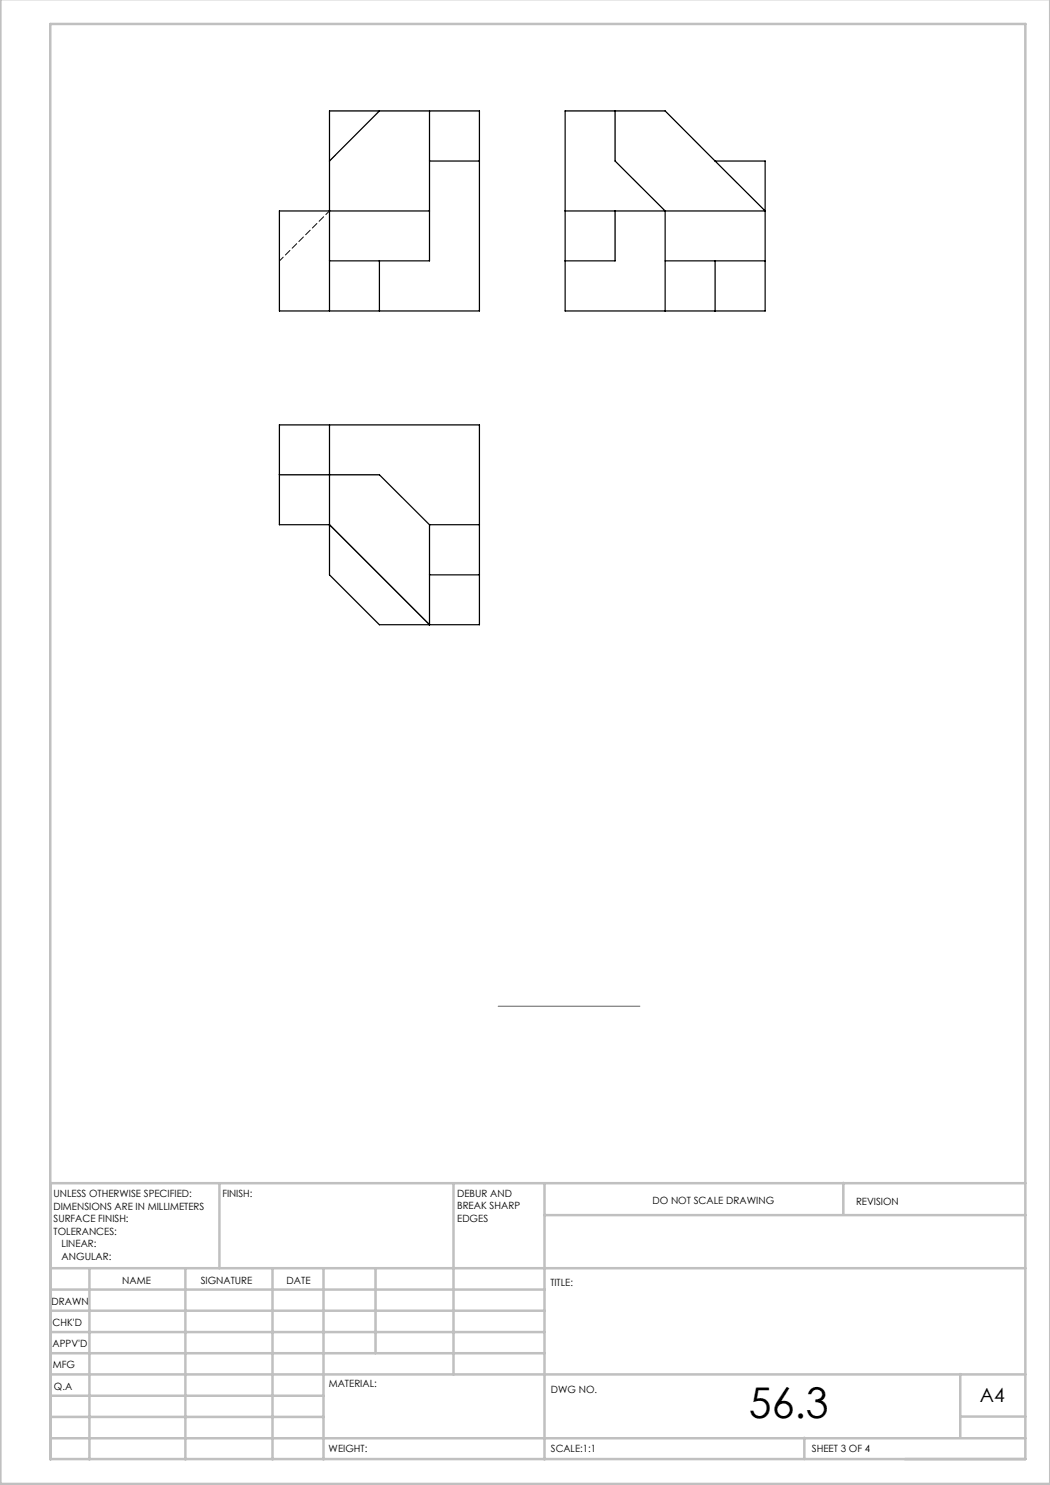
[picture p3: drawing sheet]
<svg xmlns="http://www.w3.org/2000/svg" width="210mm" height="297mm" viewBox="0 0 210 297" stroke-linecap="round" stroke-linejoin="round" font-family="sans-serif">
<g fill="none" stroke="#c0c0c0" stroke-width=".5">
<path d="M.1 -.1v296.9h209.9v-296.9M10.1 4.8h195v287h-195zM43.9 236.6v17M90.7 236.6v38.3M108.9 236.6v55.3M168.7 236.6v6.3M205.1 236.6h-195v55.3M10.1 253.6h195M10.1 257.9h98.8M17.9 253.6v38.3M37.1 253.6v38.3M54.5 253.6v38.3"/>
<path d="M64.7 253.6v38.3M75.1 253.6v17M108.9 243h96.2M10.1 270.6h98.8M10.1 266.4h98.8M10.1 262.1h98.8M10.1 279.1h54.6M10.1 274.9h195M192.1 274.8v12.7M10.1 287.7h195M10.1 283.4h54.6M160.9 287.5v4.3"/>
<path d="M192.1 283.3h13"/>
</g>
<path d="M65.9 104.9l20 20.1M99.7 201.3h28.3" fill="none" stroke="#808080" stroke-width=".25"/>
<g fill="none" stroke="#000" stroke-width=".25">
<path d="M75.9 22.2l-10 10M85.9 22.2v30h-20M85.9 32.2h10M113 22.2h20l10 10h10v30h-40zM123 22.2v10l10 10v20M143 32.2l10 10h-40M75.9 52.2v10M85.9 42.2h-30v20h40v-40h-30v40M123 42.2v10h-10M133 52.2h20M143 52.2v10M55.9 95h20l10 9.9"/>
<path d="M65.9 85v30l10 10h20v-40h-40v19.9h10l20 20.1v-20.1M85.9 104.9h10M85.9 115h10"/>
</g>
<path d="M65.9 42.2l-10 10" fill="none" stroke="#000" stroke-width=".2" stroke-dasharray="1.3 .6" stroke-dashoffset=".2"/>
<text font-size="8.5" x="149.8" y="283.5">56.3</text>
<text font-size="3.9" x="196" y="280.4">A4</text>
<g font-size="2">
<text x="10.7" y="239.5">UNLESS OTHERWISE SPECIFIED:</text>
<text x="44.5" y="239.5">FINISH:</text>
<text x="91.4" y="239.4">DEBUR AND</text>
<text x="10.7" y="242">DIMENSIONS ARE IN MILLIMETERS</text>
<text x="10.7" y="244.5">SURFACE FINISH:</text>
<text x="91.4" y="241.9">BREAK SHARP</text>
<text x="91.4" y="244.4">EDGES</text>
<text x="130.5" y="240.8">DO NOT SCALE DRAWING</text>
<text x="171.2" y="241">REVISION</text>
<text x="10.7" y="247">TOLERANCES:</text>
<text x="12.3" y="249.5">LINEAR:</text>
<text x="12.3" y="252">ANGULAR:</text>
<text x="24.4" y="256.9">NAME</text>
<text x="40.1" y="256.8">SIGNATURE</text>
<text x="57.3" y="256.8">DATE</text>
<text x="110.1" y="257.1">TITLE:</text>
<text x="10.3" y="260.9">DRAWN</text>
<text x="10.5" y="269.3">APPV'D</text>
<text x="10.5" y="265.2">CHK'D</text>
<text x="10.6" y="273.6">MFG</text>
<text x="10.8" y="278">Q.A</text>
<text x="65.8" y="277.4">MATERIAL:</text>
<text x="110.2" y="278.5">DWG NO.</text>
<text x="65.7" y="290.4">WEIGHT:</text>
<text x="110.2" y="290.5">SCALE:1:1</text>
<text x="162.4" y="290.4">SHEET 3 OF 4</text>
</g>
</svg>
